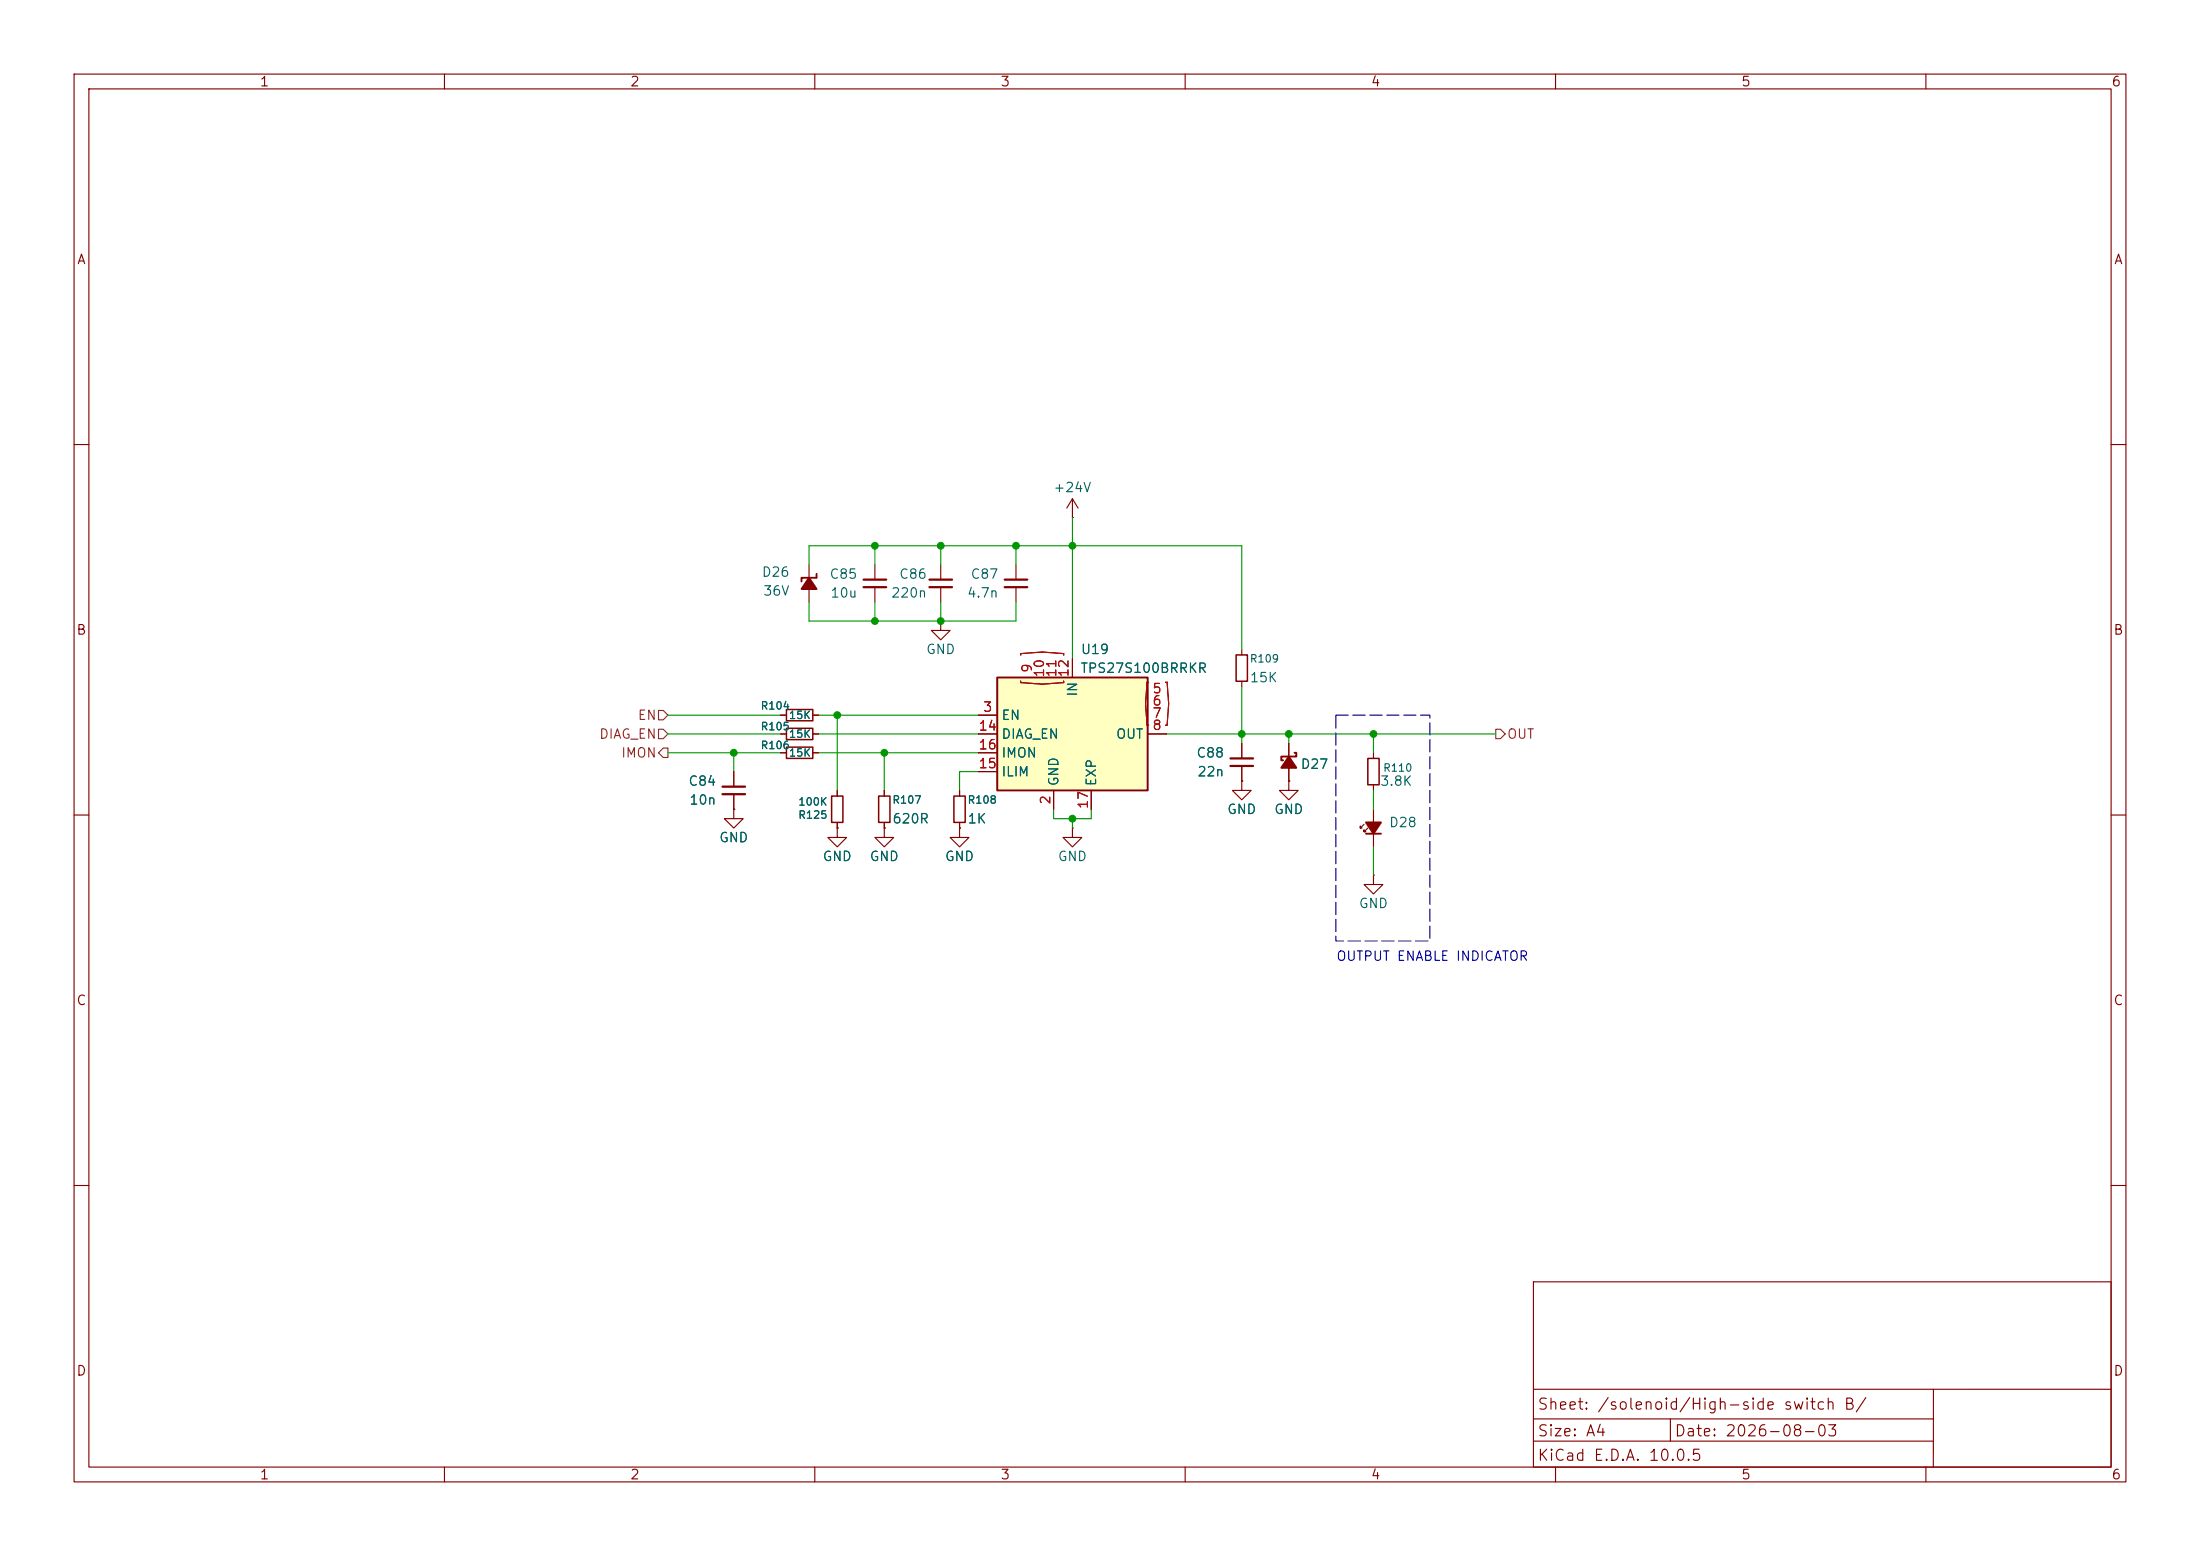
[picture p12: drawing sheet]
<svg xmlns="http://www.w3.org/2000/svg" width="297mm" height="210mm" viewBox="0 0 297 210" stroke-linecap="round" stroke-linejoin="round" font-family="sans-serif">
<g fill="none" stroke="#840000" stroke-width=".15">
<path d="M10 10h277v190h-277zM12 12h273v186h-273zM60 10v2M110 10v2M160 10v2M210 10v2M260 10v2M10 60h2M118.1 76.2v2M118.1 79.2v2.1M137.2 76.2v2M137.2 79.2v2.1"/>
<path d="M285 60h2M127 83.8v1.3h1.3l-1.3 1.3-1.3-1.3h1.3M127 83.8h.1M167.6 87.6v.8M167.6 91.9v.8M10 110h2M144.8 111.8v1.2h1.2l-1.2 1.3-1.3-1.3h1.3M144.8 111.8h.1M167.6 105.4v1.3h1.3l-1.3 1.3-1.2-1.3h1.2M167.6 105.4h.1M174 105.4v1.3h1.3l-1.3 1.3-1.3-1.3h1.3M174 105.4h.1"/>
<path d="M174 100.3v5.1M184.1 111.3l-.5 .5v-.3v.3h.3M184.7 111.8l-.6 .5v-.3v.3h.3M185.4 118.1v1.3h1.3l-1.3 1.3-1.3-1.3h1.3M185.4 118.1h.1M185.4 101.6v.8M185.4 105.9v.8M185.4 109.2v5.1M285 110h2M10 160h2M207 173h78v25h-78zM285 160h2"/>
<path d="M60 198v2M110 198v2M160 198v2M207 194.5h54M207 191.5h54M207 187.5h78M210 198v2M225.5 191.5v3M260 198v2M261 187.5v10.5"/>
</g>
<path d="M116.6 79.2h3M116.6 78.2h3M135.6 79.2h3.1M135.6 78.2h3.1" fill="none" stroke="#840000" stroke-width=".3"/>
<path d="M174.8 101.6h.2v.5h-2v.5h.2M184.4 112.5h2" fill="none" stroke="#840000" stroke-width=".25"/>
<g fill="#840000" stroke="#840000" stroke-width=".25">
<path d="M184.4 111h2l-1 1.5z"/>
<path d="M174 102.1l1 1.5h-2z"/>
</g>
<path d="M166.9 88.4h1.5v3.5h-1.5zM184.7 102.4h1.5v3.5h-1.5z" fill="none" stroke="#840000" stroke-width=".2"/>
<path d="M134.6 91.4h20.3v15.3h-20.3z" fill="#ffffc2"/>
<path d="M110.2 77.4v.6h-2v.5M134.6 91.4h20.3v15.3h-20.3z" fill="none" stroke="#840000" stroke-width=".25"/>
<g fill="none" stroke="#840000" stroke-width=".15">
<path d="M109.2 76.2v5.1M127 76.2v2M127 79.2v2.1M144.8 69.9h.1M144.8 67.3v2.6M144.8 67.3l-.8 1.3M144.8 67.3l.7 1.3M105.4 96.5h.8M105.4 99.1h.8M109.7 96.5h.8M109.7 99.1h.8M132.1 96.5h2.5"/>
<path d="M132.1 99.1h2.5M144.8 88.9v2.5M154.9 99.1h2.6M99.1 109.2v1.3h1.2l-1.2 1.3-1.3-1.3h1.3M99.1 109.2h.1M99.1 104.1v2.1M99.1 107.2v2M105.4 101.6h.8M109.7 101.6h.8M113 111.8v1.2h1.3l-1.3 1.3-1.2-1.3h1.2M113 111.8h.1M113 106.7v.7"/>
<path d="M113 111v.8M119.4 111.8v1.2h1.2l-1.2 1.3-1.3-1.3h1.3M119.4 111.8h.1M119.4 106.7v.7M119.4 111v.8M129.5 111.8v1.2h1.3l-1.3 1.3-1.2-1.3h1.2M129.5 111.8h.1M129.5 106.7v.7M129.5 111v.8M132.1 104.1h2.5M132.1 101.6h2.5M142.2 106.7v2.5"/>
<path d="M147.3 106.7v2.5M167.6 105.4h.1M167.6 100.3v2.1M167.6 103.4v2M174 105.4h.1M174 100.3v1.8M174 103.6v1.8"/>
</g>
<path d="M137.8 88.4v-.2l2.9-.2 2.9 .2v.2M137.8 91.9v.2l2.9 .2 2.9-.2v-.2M155.1 92.1h-.2l-.3 2.9 .3 2.9h.2M157.3 92.1h.3l.2 2.9-.2 2.9h-.3" fill="none" stroke="#a90000" stroke-width=".15"/>
<path d="M125.5 79.2h3M125.5 78.2h3M97.5 107.2h3.1M97.5 106.2h3.1M166.1 103.4h3.1M166.1 102.4h3.1" fill="none" stroke="#840000" stroke-width=".3"/>
<path d="M109.2 78l1 1.5h-2z" fill="#840000" stroke="#840000" stroke-width=".25"/>
<path d="M106.2 95.8h3.5v1.5h-3.5zM106.2 98.3h3.5v1.5h-3.5zM106.2 100.8h3.5v1.6h-3.5zM112.3 107.4h1.5v3.6h-1.5zM118.6 107.4h1.5v3.6h-1.5zM128.8 107.4h1.5v3.6h-1.5z" fill="none" stroke="#840000" stroke-width=".2"/>
<path d="M88.9 98.4h.6l.7 .7-.7 .6h-.6zM88.9 95.9h.6l.7 .6-.7 .7h-.6zM201.9 98.4h.7l.6 .7-.6 .6h-.7zM89.5 101h.7v1.2h-.7l-.6-.6z" fill="none" stroke="#725600" stroke-width=".15"/>
<g fill="none" stroke="#009600" stroke-width=".15">
<path d="M109.2 76.2v-2.5h58.4v13.9M118.1 73.7v2.5M127 73.7v2.5M137.2 73.7v2.5M144.8 69.9v19M90.2 99.1h15.2M90.2 96.5h15.2M109.2 81.3v2.5h28v-2.5M110.5 99.1h21.6M110.5 96.5h21.6M113 96.5v10.2M118.1 81.3v2.5"/>
<path d="M127 81.3v2.5M157.5 99.1h44.4M167.6 92.7v7.6M174 99.1v1.2M185.4 99.1v2.5M90.2 101.6h15.2M99.1 101.6v2.5M110.5 101.6h21.6M119.4 101.6v5.1M132.1 104.1h-2.6v2.6M142.2 109.2v1.3h5.1v-1.3M144.8 110.5v1.3"/>
<path d="M185.4 106.7v2.5M185.4 114.3v3.8"/>
</g>
<path d="M180.3 96.5h12.7v30.5h-12.7z" fill="none" stroke="#0000c2" stroke-width=".15" stroke-dasharray="1.7 .6"/>
<g fill="#009600" stroke="#009600" stroke-width=".14">
<circle cx="185.4" cy="99.1" r=".46"/>
<circle cx="174" cy="99.1" r=".46"/>
<circle cx="144.8" cy="73.7" r=".46"/>
<circle cx="144.8" cy="110.5" r=".46"/>
<circle cx="167.6" cy="99.1" r=".46"/>
<circle cx="137.2" cy="73.7" r=".46"/>
<circle cx="127" cy="83.8" r=".46"/>
<circle cx="118.1" cy="73.7" r=".46"/>
<circle cx="127" cy="73.7" r=".46"/>
<circle cx="118.1" cy="83.8" r=".46"/>
<circle cx="119.4" cy="101.6" r=".46"/>
<circle cx="99.1" cy="101.6" r=".46"/>
<circle cx="113" cy="96.5" r=".46"/>
</g>
<g font-size="1.5" fill="#840000">
<text x="207.5" y="190.6">Sheet: /solenoid/High-side switch B/</text>
<text x="207.5" y="197.5">KiCad E.D.A. 10.0.5</text>
<text x="207.5" y="194.2">Size: A4</text>
<text x="226" y="194.2">Date: 2026-08-03</text>
</g>
<g font-size="1.3" fill="#840000">
<text x="35" y="12">1</text>
<text x="85" y="12">2</text>
<text x="135" y="12">3</text>
<text x="185" y="12">4</text>
<text x="235" y="12">5</text>
<text x="285" y="12">6</text>
<text x="10.3" y="36">A</text>
<text x="285.3" y="36">A</text>
<text x="10.2" y="86">B</text>
<text x="285.2" y="86">B</text>
<text x="10.2" y="136">C</text>
<text x="285.2" y="136">C</text>
<text x="10.2" y="186">D</text>
<text x="285.2" y="186">D</text>
<text x="35" y="200">1</text>
<text x="85" y="200">2</text>
<text x="135" y="200">3</text>
<text x="185" y="200">4</text>
<text x="235" y="200">5</text>
<text x="285" y="200">6</text>
</g>
<g font-size="1.3" fill="#006464">
<text x="142.1" y="66.7">+24V</text>
<text x="102.8" y="78.2">D26</text>
<text x="102.9" y="80.7">36V</text>
<text x="111.9" y="78.4">C85</text>
<text x="112" y="81">10u</text>
<text x="120.2" y="81">220n</text>
<text x="121.3" y="78.4">C86</text>
<text x="130.5" y="81">4.7n</text>
<text x="130.9" y="78.4">C87</text>
<text x="124.9" y="88.6">GND</text>
<text x="145.8" y="88.6">U19</text>
<text x="145.7" y="94.1" transform="rotate(-90 145.7 94.1)">IN</text>
<text x="145.8" y="91.1">TPS27S100BRRKR</text>
<text x="168.6" y="92.4">15K</text>
<text x="135.1" y="97.5">EN</text>
<text x="135.1" y="100">DIAG_EN</text>
<text x="150.6" y="100">OUT</text>
<text x="92.8" y="106.4">C84</text>
<text x="135.1" y="105.1">ILIM</text>
<text x="135.1" y="102.6">IMON</text>
<text x="143.2" y="106.2" transform="rotate(-90 143.2 106.2)">GND</text>
<text x="148.3" y="106.2" transform="rotate(-90 148.3 106.2)">EXP</text>
<text x="161.4" y="102.6">C88</text>
<text x="161.5" y="105.1">22n</text>
<text x="175.5" y="104.1">D27</text>
<text x="186.2" y="106.4">3.8K</text>
<text x="93" y="108.9">10n</text>
<text x="97" y="114">GND</text>
<text x="120.4" y="111.5">620R</text>
<text x="130.5" y="111.5">1K</text>
<text x="165.6" y="110.2">GND</text>
<text x="171.9" y="110.2">GND</text>
<text x="187.4" y="112">D28</text>
<text x="111" y="116.5">GND</text>
<text x="117.3" y="116.5">GND</text>
<text x="127.5" y="116.5">GND</text>
<text x="142.7" y="116.5">GND</text>
<text x="183.4" y="122.9">GND</text>
</g>
<g font-size="1.3" fill="#a90000">
<text x="139.6" y="90.9" transform="rotate(-90 139.6 90.9)">9</text>
<text x="141.3" y="91.5" transform="rotate(-90 141.3 91.5)">10</text>
<text x="142.9" y="91.5" transform="rotate(-90 142.9 91.5)">11</text>
<text x="144.6" y="91.5" transform="rotate(-90 144.6 91.5)">12</text>
<text x="155.5" y="93.9">5</text>
<text x="155.5" y="95.5">6</text>
<text x="132" y="98.9">14</text>
<text x="132" y="101.5">16</text>
<text x="132.6" y="96.4">3</text>
<text x="155.5" y="97.2">7</text>
<text x="155.5" y="98.8">8</text>
<text x="132" y="104">15</text>
<text x="142.1" y="108.7" transform="rotate(-90 142.1 108.7)">2</text>
<text x="147.2" y="109.3" transform="rotate(-90 147.2 109.3)">17</text>
</g>
<g font-size="1.3" fill="#725600">
<text x="80.8" y="100">DIAG_EN</text>
<text x="86" y="97.5">EN</text>
<text x="203.4" y="100">OUT</text>
<text x="83.8" y="102.6">IMON</text>
</g>
<text font-size="1.3" fill="#0000c2" x="180.3" y="130">OUTPUT ENABLE INDICATOR</text>
<g font-size="1" fill="#006464">
<text x="168.6" y="89.7">R109</text>
<text x="102.6" y="101.4">R106</text>
<text x="102.6" y="96">R104</text>
<text x="102.6" y="98.8">R105</text>
<text x="106.4" y="97.3">15K</text>
<text x="106.4" y="99.8">15K</text>
<text x="106.4" y="102.4">15K</text>
<text x="186.6" y="104.4">R110</text>
<text x="107.7" y="110.8">R125</text>
<text x="107.7" y="109">100K</text>
<text x="120.4" y="108.7">R107</text>
<text x="130.5" y="108.7">R108</text>
</g>
</svg>
